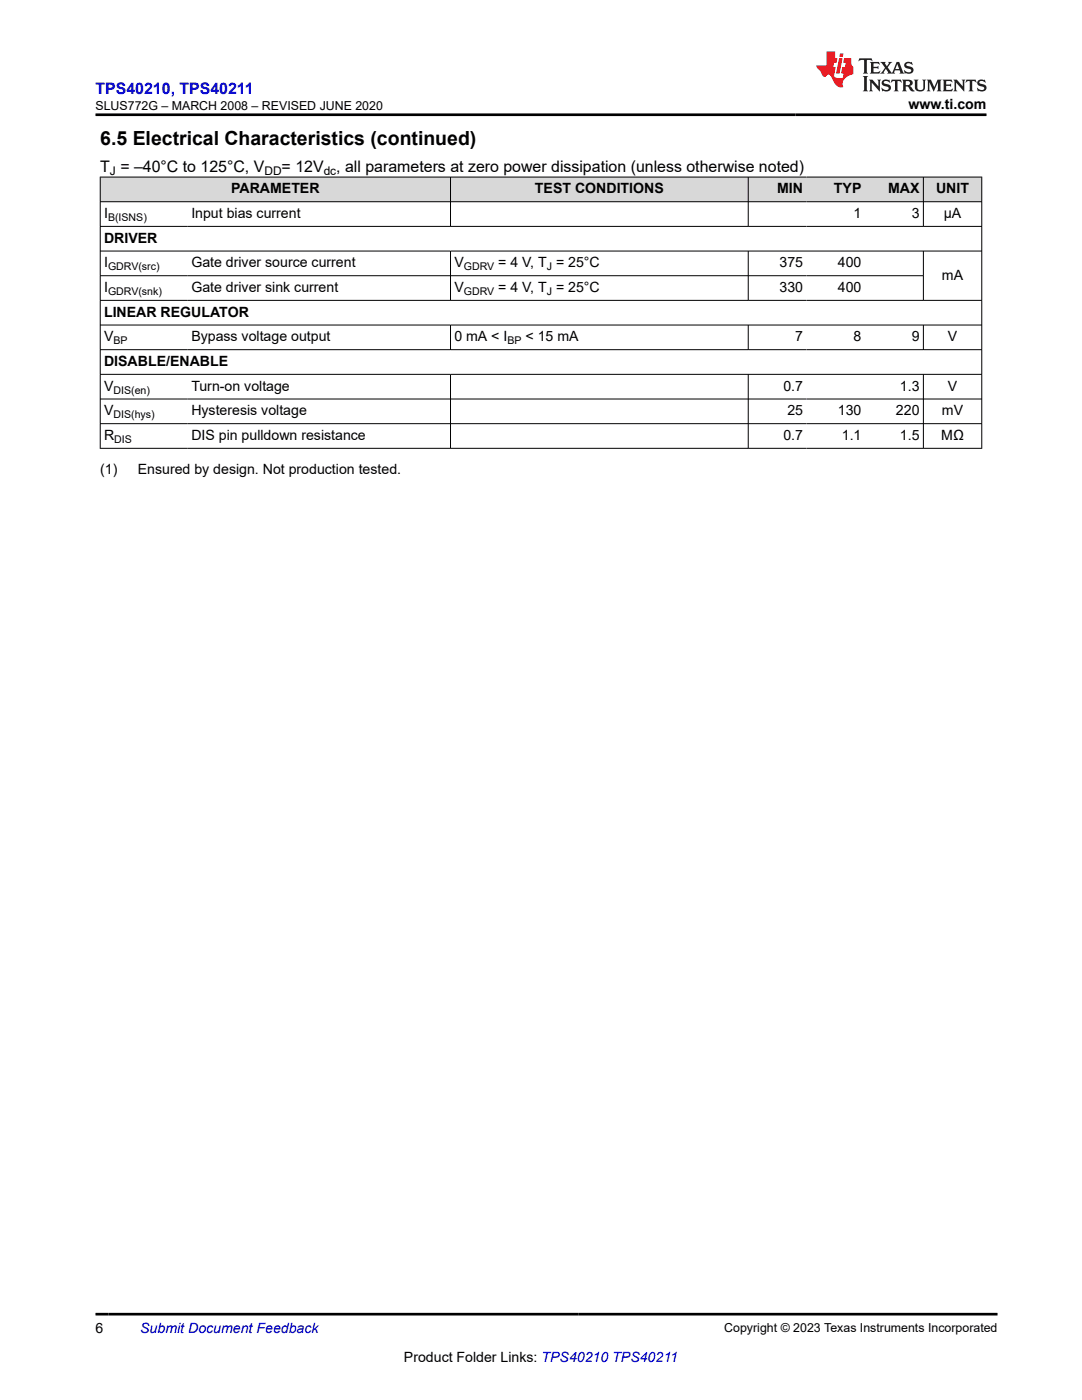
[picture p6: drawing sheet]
<svg xmlns="http://www.w3.org/2000/svg" width="216mm" height="279mm" viewBox="0 0 216 279" stroke-linecap="round" stroke-linejoin="round" font-family="sans-serif">
<g fill="#d8d8d8">
<path d="M20 35.3h175.9v5h-175.9z" fill-rule="evenodd"/>
<path d="M20.1 35.4h69.7v4.8h-69.7z" fill-rule="evenodd"/>
<path d="M90 35.4h59.2v4.8h-59.2z" fill-rule="evenodd"/>
<path d="M149.4 35.4h11.6v4.8h-11.6z" fill-rule="evenodd"/>
<path d="M161 35.4h11.6v4.8h-11.6z" fill-rule="evenodd"/>
<path d="M172.6 35.4h11.6v4.8h-11.6z" fill-rule="evenodd"/>
<path d="M184.3 35.4h11.5v4.8h-11.5z" fill-rule="evenodd"/>
</g>
<g fill="none" stroke="#000" stroke-width=".2">
<path d="M19.9 35.3h176.1M20 35.3v54.2M89.9 35.3v9.9M149.3 35.3v9.9M184.3 35.3v9.9M195.9 35.3v54.2M19.9 40.3h176.1M19.9 45.2h176.1M19.9 50.1h176.1M19.9 55h164.4M19.9 59.9h176.1M89.9 50.1v9.9"/>
<path d="M149.3 50.1v9.9M184.3 50.1v9.9M19.9 64.9h176.1M19.9 69.8h176.1M19.9 74.7h176.1M19.9 79.6h176.1M89.9 64.9v5M89.9 74.7v14.8M149.3 64.9v5M149.3 74.7v14.8M184.3 64.9v5M184.3 74.7v14.8"/>
<path d="M19.9 84.6h176.1M19.9 89.5h176.1"/>
</g>
<path d="M171.5 11.6l-.2 .6 .5-.2h.6v.1v2.2l-.2 .4h1l-.2-.4v-2.2v-.1h.5l.5 .2-.1-.6zM173.6 12.4l.2 .3v1.6l-.2 .4h1.9l.1-.6a1.08 1.08 0 0 1-1.3 .2v-.7h.6l.4 .2v-.7l-.4 .2h-.6v-.5l.2-.2a1 1 0 0 1 1 .3l-.1-.5zM175.7 12.4l.9 1.1-1 1.2h.9l-.2-.2 .5-.8 .4 .8-.2 .2h1.6l-.2-.2 .2-.5h.9l.1 .5-.1 .2h.9l-.2-.4-.8-1.9h-.5l-.9 2.1-.9-1.1 .9-1h-.8l.2 .2-.4 .6-.4-.6 .2-.2zM179 12.8l.4 1h-.7zM180.7 12.5a.65 .65 0 0 0-.2 .7 .65 .65 0 0 0 .6 .5l.6 .1 .1 .3a.79 .79 0 0 1-.7 .4 .79 .79 0 0 1-.7-.5l.1 .7 .2-.1a.93 .93 0 0 0 1.1 0 .93 .93 0 0 0 .4-.9 1.46 1.46 0 0 0-1.2-.6l-.1-.3a1.09 1.09 0 0 1 1.2 .2l-.2-.6-.1 .1-.5-.2zM172.2 15.2l.2 .4v2.2l-.2 .4h1l-.2-.4v-2.2l.2-.4zM173.4 15.9l.2 .4v1.5l-.2 .4h.8l-.3-.4 .1-1.3 1.6 1.8v-2l.2-.4h-.7l.1 .2 .1 1.1-1.2-1.3zM176.2 16a.65 .65 0 0 0-.2 .8 .65 .65 0 0 0 .6 .4l.6 .2 .1 .2a.79 .79 0 0 1-.7 .4 .79 .79 0 0 1-.7-.5l.1 .7 .2-.1a.93 .93 0 0 0 1.1 .1 .93 .93 0 0 0 .4-1 1.46 1.46 0 0 0-1.2-.5l-.1-.4a1.09 1.09 0 0 1 1.2 .2l-.1-.6-.2 .1-.5-.1zM177.9 15.9l-.1 .6a.63 .63 0 0 1 .8-.3v1.6l-.3 .4h1l-.2-.4v-1.6a.66 .66 0 0 1 .8 .3l-.1-.6zM180 15.9l.2 .4v1.5l-.2 .4h1l-.2-.2-.1-.7h.5l.1 .2a.79 .79 0 0 0 1.2 .6l-1-.9a.61 .61 0 0 0 .6-.6 .61 .61 0 0 0-.5-.7zM180.8 16.2h.1a.47 .47 0 0 1 .5 .1 .47 .47 0 0 1 .1 .5l-.1 .1-.7 .1zM182.3 15.9l.2 .2a2.27 2.27 0 0 0 .4 2 1.04 1.04 0 0 0 1.7-.7v-1.3l.2-.2h-.8l.2 .4v1.1a.6 .6 0 0 1-.6 .6 .6 .6 0 0 1-.6-.6v-1.1l.3-.4zM184.9 15.9l.2 .4v1.5l-.2 .4h.8l-.3-.4v-1.4l.9 1.9 .9-1.9v1.4l-.3 .4h1l-.2-.4v-1.5l.2-.4h-.8l-.7 1.5-.6-1.5zM188.1 15.9l.2 .4v1.5l-.2 .4h1.9l.1-.6a1.09 1.09 0 0 1-1.3 .2v-.7h.6l.4 .2v-.6l-.4 .2h-.6v-.6l.2-.1a1.01 1.01 0 0 1 1 .3l-.1-.6zM190.2 15.9l.3 .4v1.5l-.3 .4h.8l-.2-.4v-1.3l1.6 1.8v-2l.2-.4h-.7l.2 .2v1.1l-1.2-1.3zM192.8 15.9l-.1 .6a.63 .63 0 0 1 .8-.3v1.6l-.3 .4h1l-.2-.4v-1.6a.66 .66 0 0 1 .8 .3l-.1-.6zM195.2 16a.65 .65 0 0 0-.2 .8 .65 .65 0 0 0 .6 .4l.6 .2 .2 .2a.79 .79 0 0 1-.7 .4 .79 .79 0 0 1-.7-.5l.1 .7 .2-.1a.93 .93 0 0 0 1 .1 .93 .93 0 0 0 .5-1 1.46 1.46 0 0 0-1.3-.5v-.4a1.09 1.09 0 0 1 1.2 .2l-.2-.6-.2 .1-.5-.1z" fill="#231f20"/>
<path d="M164.9 10.3v2.7h-2l.1 .4 .8 1a.95 .95 0 0 0 1 .9 .59 .59 0 0 1 .5-.4 .59 .59 0 0 1 .5 .3l.4 .8a1.59 1.59 0 0 0 2.1 1.4 1.61 1.61 0 0 1 1-2.3l1-.3-.1-1.5a1.59 1.59 0 0 1-.3-1.7h-1.5l-.2 .9h.6l-.2 .9h-.5l-.2 .9v.3l.4 .1-.1 .9h-.7a.73 .73 0 0 1-1-.7l.3-1.5h-.5l.1-.9h.5l.2-.9h-.5v-1.3zM167.4 11.6l-.6 3.1h.7l.6-3.1zM167.6 10.7l-.1 .6h.7l.1-.6z" fill="#ed1c24"/>
<path d="M19 22.9h177.8M19 262.3h180" fill="none" stroke="#000" stroke-width=".53"/>
<text font-size="3.9" x="20" y="28.8">6.5 Electrical Characteristics (continued)</text>
<text font-size="3.2" fill="#00f" x="19" y="18.7">TPS40210, TPS40211</text>
<g font-size="3.2">
<text x="20" y="34.3">T = –40°C to 125°C, V</text>
<text x="56.2" y="34.3">= 12V</text>
<text x="67.1" y="34.3">, all parameters at zero power dissipation (unless otherwise noted)</text>
</g>
<g font-size="2.8">
<text x="181.3" y="21.8">www.ti.com</text>
<text x="46.1" y="38.6">PARAMETER</text>
<text x="106.7" y="38.6">TEST CONDITIONS</text>
<text x="155.1" y="38.6">MIN</text>
<text x="166.4" y="38.6">TYP</text>
<text x="177.2" y="38.6">MAX</text>
<text x="186.8" y="38.6">UNIT</text>
<text x="20.8" y="43.5">I</text>
<text x="38.2" y="43.5">Input bias current</text>
<text x="170.3" y="43.5">1</text>
<text x="181.9" y="43.5">3</text>
<text x="188.3" y="43.5">μA</text>
<text x="20.8" y="48.5">DRIVER</text>
<text x="20.8" y="53.4">I</text>
<text x="38.2" y="53.4">Gate driver source current</text>
<text x="90.7" y="53.4">V</text>
<text x="99.4" y="53.4">= 4 V, T = 25°C</text>
<text x="155.5" y="53.4">375</text>
<text x="167.2" y="53.4">400</text>
<text x="20.8" y="58.3">I</text>
<text x="38.2" y="58.3">Gate driver sink current</text>
<text x="90.7" y="58.3">V</text>
<text x="99.4" y="58.3">= 4 V, T = 25°C</text>
<text x="155.5" y="58.3">330</text>
<text x="167.2" y="58.3">400</text>
<text x="188" y="55.8">mA</text>
<text x="20.8" y="63.2">LINEAR REGULATOR</text>
<text x="20.8" y="68.1">V</text>
<text x="38.2" y="68.1">Bypass voltage output</text>
<text x="90.7" y="68.1">0 mA &lt; I</text>
<text x="104.9" y="68.1">&lt; 15 mA</text>
<text x="158.7" y="68.1">7</text>
<text x="170.3" y="68.1">8</text>
<text x="181.9" y="68.1">9</text>
<text x="189.1" y="68.1">V</text>
<text x="20.8" y="73.1">DISABLE/ENABLE</text>
<text x="20.8" y="78">V</text>
<text x="38.2" y="78">Turn-on voltage</text>
<text x="156.3" y="78">0.7</text>
<text x="179.6" y="78">1.3</text>
<text x="189.1" y="78">V</text>
<text x="20.8" y="82.9">V</text>
<text x="38.2" y="82.9">Hysteresis voltage</text>
<text x="157.1" y="82.9">25</text>
<text x="167.2" y="82.9">130</text>
<text x="178.8" y="82.9">220</text>
<text x="188" y="82.9">mV</text>
<text x="20.8" y="87.8">R</text>
<text x="38.2" y="87.8">DIS pin pulldown resistance</text>
<text x="156.3" y="87.8">0.7</text>
<text x="168" y="87.8">1.1</text>
<text x="179.6" y="87.8">1.5</text>
<text x="187.8" y="87.8">MΩ</text>
<text x="20" y="94.6">(1)</text>
<text x="27.5" y="94.6">Ensured by design. Not production tested.</text>
<text x="19" y="266.1">6</text>
<text x="80.6" y="271.7">Product Folder Links: TPS40210 TPS40211</text>
</g>
<text font-size="2.8" fill="#00f" x="28" y="266.1">Submit Document Feedback</text>
<g font-size="2.5">
<text x="19" y="21.9">SLUS772G – MARCH 2008 – REVISED JUNE 2020</text>
<text x="144.5" y="265.8">Copyright © 2023 Texas Instruments Incorporated</text>
</g>
<g font-size="2.4">
<text x="21.9" y="34.9">J</text>
<text x="52.8" y="34.9">DD</text>
<text x="64.6" y="34.9">dc</text>
</g>
<g font-size="2.1">
<text x="21.6" y="44.1">B(ISNS)</text>
<text x="21.6" y="53.9">GDRV(src)</text>
<text x="92.5" y="53.9">GDRV</text>
<text x="109.1" y="53.9">J</text>
<text x="21.6" y="58.9">GDRV(snk)</text>
<text x="92.5" y="58.9">GDRV</text>
<text x="109.1" y="58.9">J</text>
<text x="22.6" y="68.7">BP</text>
<text x="101.2" y="68.7">BP</text>
<text x="22.6" y="78.5">DIS(en)</text>
<text x="22.6" y="83.5">DIS(hys)</text>
<text x="22.8" y="88.4">DIS</text>
</g>
</svg>
